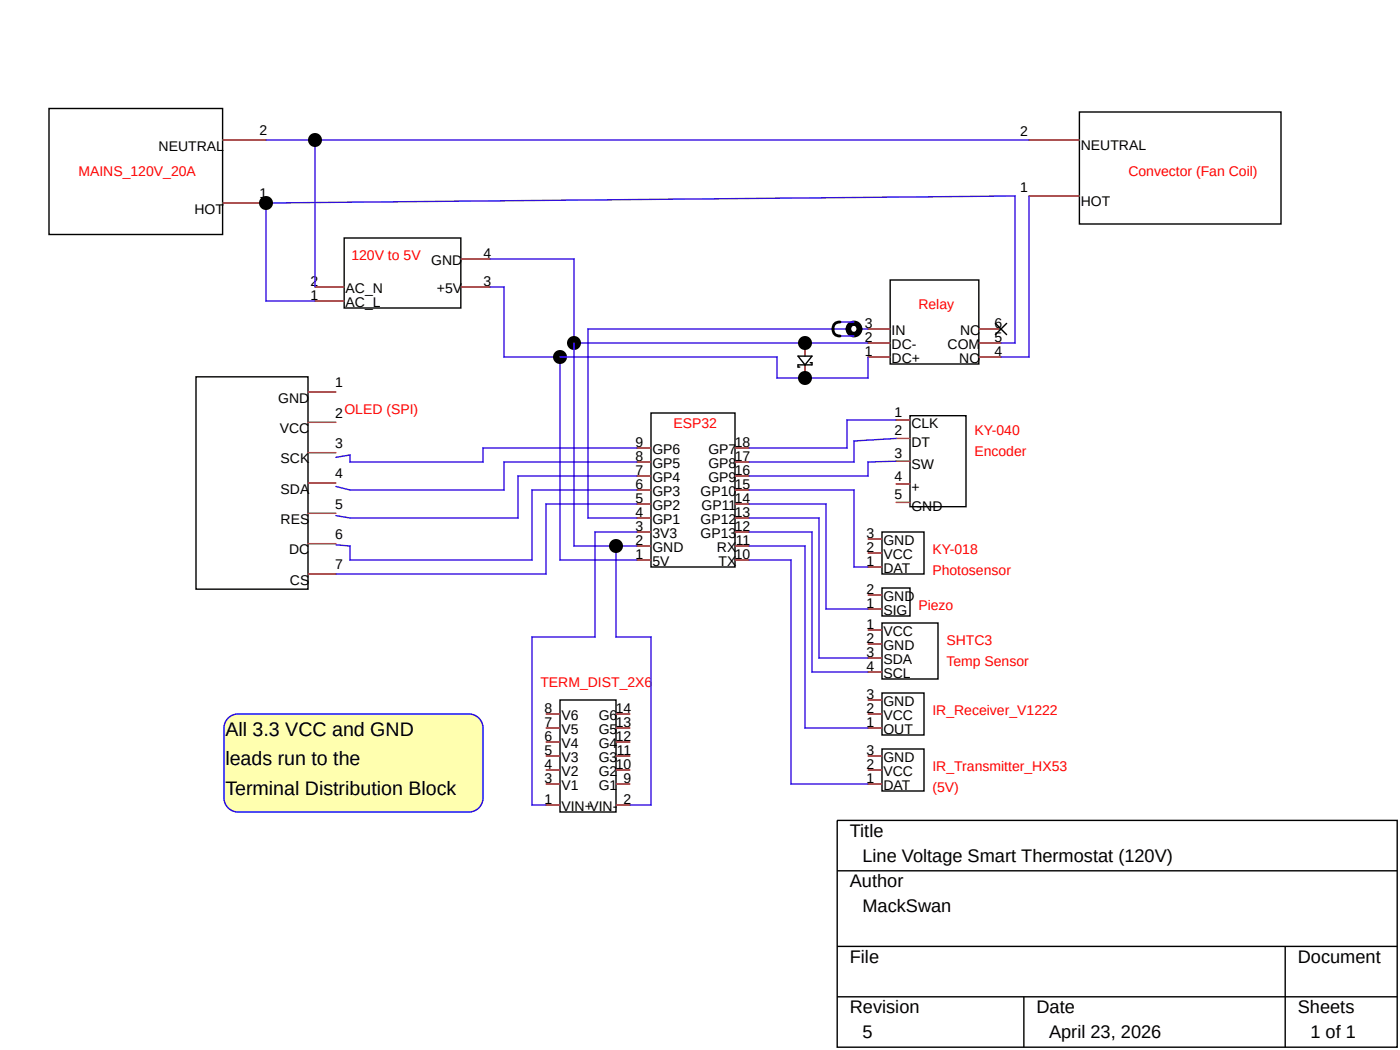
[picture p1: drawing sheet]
<svg xmlns="http://www.w3.org/2000/svg" width="200mm" height="150mm" viewBox="0 0 200 150" stroke-linecap="round" stroke-linejoin="round" font-family="sans-serif">
<path d="M119.6 117.2h80v32.4h-80zM119.6 124.4h80M119.6 135.2h80M183.6 135.2v14.4M119.6 142.4h80M146.3 142.4v7.2" fill="none" stroke="#000" stroke-width=".2"/>
<path d="M49.2 34h16.6v10h-16.6z" fill="#fff" stroke="#000" stroke-width=".2"/>
<path d="M65.8 37h4.2M45 43h4.2M45 41h4.2M65.8 41h4.2" fill="none" stroke="#000" stroke-width=".14"/>
<path d="M65.8 37h4.2M45 43h4.2M45 41h4.2M65.8 41h4.2" fill="none" stroke="#c04040" stroke-width=".2"/>
<path d="M126 89h8v8h-8z" fill="#fff" stroke="#000" stroke-width=".2"/>
<path d="M124 90h2M124 92h2M124 94h2M124 96h2" fill="none" stroke="#000" stroke-width=".14"/>
<path d="M124 90h2M124 92h2M124 94h2M124 96h2" fill="none" stroke="#c04040" stroke-width=".2"/>
<path d="M28 53.8h16v30.4h-16z" fill="#fff" stroke="#000" stroke-width=".2"/>
<path d="M44 56h4M44 60.3h4M44 64.7h4M44 69h4M44 73.3h4M44 77.7h4M44 82h4" fill="none" stroke="#000" stroke-width=".14"/>
<path d="M44 56h4M44 60.3h4M44 64.7h4M44 69h4M44 73.3h4M44 77.7h4M44 82h4" fill="none" stroke="#c04040" stroke-width=".2"/>
<path d="M93 59h12v22h-12z" fill="#fff" stroke="#000" stroke-width=".2"/>
<g fill="none" stroke="#000" stroke-width=".14">
<path d="M91 78h2M91 76h2M91 74h2M91 72h2M91 70h2M91 68h2M91 66h2M91 64h2M105 78h2M105 76h2M105 74h2M105 72h2"/>
<path d="M105 70h2M105 68h2M105 66h2M105 64h2M91 80h2M105 80h2"/>
</g>
<g fill="none" stroke="#c04040" stroke-width=".2">
<path d="M91 78h2M91 76h2M91 74h2M91 72h2M91 70h2M91 68h2M91 66h2M91 64h2M105 78h2M105 76h2M105 74h2M105 72h2"/>
<path d="M105 70h2M105 68h2M105 66h2M105 64h2M91 80h2M105 80h2"/>
</g>
<path d="M127.2 40h12.6v12h-12.6z" fill="#fff" stroke="#000" stroke-width=".2"/>
<path d="M124 51h3.2M124 49h3.2M124 47h3.2M139.8 51h3.2M139.8 49h3.2M139.8 47h3.2" fill="none" stroke="#000" stroke-width=".14"/>
<path d="M124 51h3.2M124 49h3.2M124 47h3.2M139.8 51h3.2M139.8 49h3.2M139.8 47h3.2" fill="none" stroke="#c04040" stroke-width=".2"/>
<path d="M142.2 46.2l1.6 1.6M143.8 46.2l-1.6 1.6" fill="none" stroke="#000" stroke-width=".2"/>
<path d="M154.2 16h28.8v16h-28.8z" fill="#fff" stroke="#000" stroke-width=".2"/>
<path d="M147 28h7.2M147 20h7.2" fill="none" stroke="#000" stroke-width=".14"/>
<path d="M147 28h7.2M147 20h7.2" fill="none" stroke="#c04040" stroke-width=".2"/>
<path d="M7 15.5h24.8v18h-24.8z" fill="#fff" stroke="#000" stroke-width=".2"/>
<path d="M31.8 29h6.2M31.8 20h6.2" fill="none" stroke="#000" stroke-width=".14"/>
<path d="M31.8 29h6.2M31.8 20h6.2M115 52.1v1.9M115 49v1.9" fill="none" stroke="#c04040" stroke-width=".2"/>
<path d="M38 20h109M45 20v21M147 28v23h-4M45 43h-7v-14l107-1v21h-2" fill="none" stroke="#3710e0" stroke-width=".2"/>
<g fill="#000">
<path d="M115 52.1v1.9zM115 49v1.9z"/>
<circle cx="38" cy="29" r="1"/>
<circle cx="45" cy="20" r="1"/>
</g>
<path d="M114 50.9h2l-1 1.2zM115.8 51.8h.2v.3h-2v.3h.3" fill="none" stroke="#000" stroke-width=".2"/>
<path d="M126 99h6v6h-6z" fill="#fff" stroke="#000" stroke-width=".2"/>
<path d="M124 104h2M124 102h2M124 100h2" fill="none" stroke="#000" stroke-width=".14"/>
<path d="M124 104h2M124 102h2M124 100h2" fill="none" stroke="#c04040" stroke-width=".2"/>
<path d="M126 107h6v6h-6z" fill="#fff" stroke="#000" stroke-width=".2"/>
<path d="M124 112h2M124 110h2M124 108h2" fill="none" stroke="#000" stroke-width=".14"/>
<path d="M124 112h2M124 110h2M124 108h2" fill="none" stroke="#c04040" stroke-width=".2"/>
<path d="M70 37h12v41M70 41h2v10h8v29h11M82 49h33M124 47h-40v27h7M88 78h3" fill="none" stroke="#3710e0" stroke-width=".2"/>
<g fill="#000">
<circle cx="80" cy="51" r="1"/>
<circle cx="82" cy="49" r="1"/>
</g>
<path d="M126 76h6v6h-6z" fill="#fff" stroke="#000" stroke-width=".2"/>
<path d="M124 79h2M124 77h2M124 81h2" fill="none" stroke="#000" stroke-width=".14"/>
<path d="M124 79h2M124 77h2M124 81h2" fill="none" stroke="#c04040" stroke-width=".2"/>
<path d="M130 59.4h8v13h-8z" fill="#fff" stroke="#000" stroke-width=".2"/>
<path d="M128 60h2M128 62.6h2M128 65.9h2M128 69.1h2M128 71.8h2" fill="none" stroke="#000" stroke-width=".14"/>
<path d="M128 60h2M128 62.6h2M128 65.9h2M128 69.1h2M128 71.8h2" fill="none" stroke="#c04040" stroke-width=".2"/>
<path d="M80 51h31v3h13v-3M115 49h9M120 46h2M120.1 48h1.9M69 64h22M72 66h19M74 68h17M76 70h15M91 72h-13v10h-30" fill="none" stroke="#3710e0" stroke-width=".2"/>
<g fill="#000">
<circle cx="115" cy="54" r="1"/>
<circle cx="115" cy="49" r="1"/>
</g>
<circle cx="122" cy="47" r="1" fill="#000" stroke="#000" stroke-width=".4"/>
<path d="M120 46a1 1 0 0 0-1 1 1 1 0 0 0 1 1" fill="none" stroke="#000" stroke-width=".4"/>
<circle cx="121.9" cy="47" r=".5" fill="#fff" stroke="#000" stroke-width=".2"/>
<path d="M107 70h15v11h2M107 78h8v26h9M107 76h9v20h8M107 74h10v20h7M128 60h-7v4h-14M128 62.6l-6 .4v3h-15M128 65.9l-4 .1v2h-17M107 80h6v32h11" fill="none" stroke="#3710e0" stroke-width=".2"/>
<path d="M126 84h4v4h-4z" fill="#fff" stroke="#000" stroke-width=".2"/>
<path d="M124 87h2M124 85h2" fill="none" stroke="#000" stroke-width=".14"/>
<path d="M124 87h2M124 85h2" fill="none" stroke="#c04040" stroke-width=".2"/>
<path d="M107 72h11v15h6" fill="none" stroke="#3710e0" stroke-width=".2"/>
<path d="M80 100h8v16h-8z" fill="#fff" stroke="#000" stroke-width=".2"/>
<g fill="none" stroke="#000" stroke-width=".14">
<path d="M78 115h2M78 112h2M78 110h2M78 108h2M78 106h2M78 104h2M78 102h2M88 115h2M88 112h2M88 110h2M88 108h2M88 106h2"/>
<path d="M88 104h2M88 102h2"/>
</g>
<g fill="none" stroke="#c04040" stroke-width=".2">
<path d="M78 115h2M78 112h2M78 110h2M78 108h2M78 106h2M78 104h2M78 102h2M88 115h2M88 112h2M88 110h2M88 108h2M88 106h2"/>
<path d="M88 104h2M88 102h2"/>
</g>
<path d="M69 64v2h-19v-1l-2 .3M72 66v4h-22l-2-.5M74 68v6h-24l-2-.3M76 70v10h-26v-2l-2-.2M82 78h6v13h5v24h-3M91 76h-6v15h-9v24h2" fill="none" stroke="#3710e0" stroke-width=".2"/>
<circle cx="88" cy="78" r="1" fill="#000"/>
<path d="M32.6 102.6a2 2 0 0 1 1.4-.6h33a2 2 0 0 1 2 2v10a2 2 0 0 1-2 2h-33a2 2 0 0 1-2-2v-10a2 2 0 0 1 .6-1.4z" fill="#ffffaf" stroke="#00f" stroke-width=".2"/>
<g font-size="2.8">
<text x="32.2" y="105.1">All 3.3 VCC and GND</text>
<text x="32.2" y="109.3">l</text>
<text x="32.2" y="113.5">Terminal Distribution Block</text>
<text x="32.8" y="109.3">eads run to the</text>
</g>
<g font-size="2.6">
<text x="121.4" y="119.5">Title</text>
<text x="123.2" y="123.1">Line Voltage Smart Thermostat (120V)</text>
<text x="121.4" y="126.7">Author</text>
<text x="123.2" y="130.3">MackSwan</text>
<text x="121.4" y="137.5">File</text>
<text x="185.4" y="137.5">Document</text>
<text x="121.4" y="144.7">Revision</text>
<text x="123.2" y="148.3">5</text>
<text x="148.1" y="144.7">Date</text>
<text x="149.9" y="148.3">April 23, 2026</text>
<text x="185.4" y="144.7">Sheets</text>
<text x="187.2" y="148.3">1 of 1</text>
</g>
<g font-size="2">
<text x="22.7" y="21.6">NEUTRAL</text>
<text x="37.1" y="19.3">2</text>
<text x="145.8" y="19.4">2</text>
<text x="154.4" y="21.4">NEUTRAL</text>
<text x="37.1" y="28.3">1</text>
<text x="145.8" y="27.4">1</text>
<text x="154.4" y="29.4">HOT</text>
<text x="27.8" y="30.6">HOT</text>
<text x="44.4" y="40.8">2</text>
<text x="49.4" y="41.8">AC_N</text>
<text x="61.6" y="37.8">GND</text>
<text x="62.4" y="41.8">+5V</text>
<text x="69.1" y="40.8">3</text>
<text x="69.1" y="36.8">4</text>
<text x="44.4" y="42.8">1</text>
<text x="49.4" y="43.8">AC_L</text>
<text x="123.6" y="46.8">3</text>
<text x="127.4" y="47.8">IN</text>
<text x="137.1" y="47.8">NC</text>
<text x="142.1" y="46.8">6</text>
<text x="123.6" y="50.8">1</text>
<text x="123.6" y="48.8">2</text>
<text x="127.4" y="51.8">DC+</text>
<text x="127.4" y="49.8">DC-</text>
<text x="135.4" y="49.8">COM</text>
<text x="137" y="51.8">NO</text>
<text x="142.1" y="50.8">4</text>
<text x="142.1" y="48.8">5</text>
<text x="39.8" y="57.5">GND</text>
<text x="47.9" y="55.3">1</text>
<text x="47.9" y="59.7">2OLED (SPI)</text>
<text x="127.8" y="59.6">1</text>
<text x="40" y="61.8">VCC</text>
<text x="47.9" y="64">3</text>
<text x="90.8" y="65.8">8</text>
<text x="90.8" y="63.8">9</text>
<text x="93.2" y="64.8">GP6</text>
<text x="101.2" y="64.8">GP7</text>
<text x="105" y="65.8">17</text>
<text x="105" y="63.8">18</text>
<text x="127.8" y="62.2">2</text>
<text x="127.8" y="65.4">3</text>
<text x="130.2" y="61.2">CLK</text>
<text x="130.2" y="63.8">DT</text>
<text x="40.1" y="66.2">SCK</text>
<text x="40.1" y="70.5">SDA</text>
<text x="47.9" y="68.3">4</text>
<text x="90.8" y="71.8">5</text>
<text x="90.8" y="69.8">6</text>
<text x="90.8" y="67.8">7</text>
<text x="93.2" y="70.8">GP3</text>
<text x="93.2" y="68.8">GP4</text>
<text x="93.2" y="66.8">GP5</text>
<text x="100.1" y="70.8">GP10</text>
<text x="101.2" y="68.8">GP9</text>
<text x="101.2" y="66.8">GP8</text>
<text x="105" y="71.8">14</text>
<text x="105" y="69.8">15</text>
<text x="105" y="67.8">16</text>
<text x="127.8" y="68.7">4</text>
<text x="127.8" y="71.3">5</text>
<text x="130.2" y="67.1">SW</text>
<text x="130.2" y="70.3">+</text>
<text x="40.1" y="74.8">RES</text>
<text x="47.9" y="72.7">5</text>
<text x="47.9" y="77">6</text>
<text x="90.8" y="77.8">2</text>
<text x="90.8" y="75.8">3</text>
<text x="90.8" y="73.8">4</text>
<text x="93.2" y="76.8">3V3</text>
<text x="93.2" y="74.8">GP1</text>
<text x="93.2" y="72.8">GP2</text>
<text x="100.1" y="76.8">GP13</text>
<text x="100.1" y="74.8">GP12</text>
<text x="100.2" y="72.8">GP11</text>
<text x="105" y="75.8">12</text>
<text x="105" y="73.8">13</text>
<text x="105.1" y="77.8">11</text>
<text x="123.8" y="76.8">3</text>
<text x="126.2" y="77.8">GND</text>
<text x="130.2" y="72.9">GND</text>
<text x="41.3" y="79.2">DC</text>
<text x="41.4" y="83.5">CS</text>
<text x="47.9" y="81.3">7</text>
<text x="90.8" y="79.8">1</text>
<text x="93.2" y="80.8">5V</text>
<text x="93.2" y="78.8">GND</text>
<text x="102.4" y="78.8">RX</text>
<text x="102.6" y="80.8">TX</text>
<text x="105" y="79.8">10</text>
<text x="123.8" y="80.8">1</text>
<text x="123.8" y="78.8">2</text>
<text x="126.2" y="81.8">DAT</text>
<text x="126.2" y="79.8">VCC</text>
<text x="123.8" y="89.8">1</text>
<text x="123.8" y="86.8">1</text>
<text x="123.8" y="84.8">2</text>
<text x="126.2" y="87.8">SIG</text>
<text x="126.2" y="85.8">GND</text>
<text x="123.8" y="91.8">2</text>
<text x="123.8" y="93.8">3</text>
<text x="123.8" y="95.8">4</text>
<text x="126.2" y="90.8">VCC</text>
<text x="126.2" y="92.8">GND</text>
<text x="126.2" y="94.8">SDA</text>
<text x="77.8" y="101.8">8</text>
<text x="88" y="101.8">14</text>
<text x="123.8" y="101.8">2</text>
<text x="123.8" y="99.8">3</text>
<text x="126.2" y="96.8">SCL</text>
<text x="126.2" y="100.8">GND</text>
<text x="77.8" y="107.8">5</text>
<text x="77.8" y="105.8">6</text>
<text x="77.8" y="103.8">7</text>
<text x="80.2" y="106.8">V4</text>
<text x="80.2" y="104.8">V5</text>
<text x="80.2" y="102.8">V6</text>
<text x="85.5" y="106.8">G4</text>
<text x="85.5" y="104.8">G5</text>
<text x="85.5" y="102.8">G6</text>
<text x="88" y="105.8">12</text>
<text x="88" y="103.8">13</text>
<text x="88.1" y="107.8">11</text>
<text x="123.8" y="103.8">1</text>
<text x="123.8" y="107.8">3</text>
<text x="126.2" y="104.8">OUT</text>
<text x="126.2" y="102.8">VCC</text>
<text x="77.8" y="111.8">3</text>
<text x="77.8" y="109.8">4</text>
<text x="80.2" y="112.8">V1</text>
<text x="80.2" y="110.8">V2</text>
<text x="80.2" y="108.8">V3</text>
<text x="85.5" y="112.8">G1</text>
<text x="85.5" y="110.8">G2</text>
<text x="85.5" y="108.8">G3</text>
<text x="88" y="109.8">10</text>
<text x="89.1" y="111.8">9</text>
<text x="123.8" y="111.8">1</text>
<text x="123.8" y="109.8">2</text>
<text x="126.2" y="112.8">DAT</text>
<text x="126.2" y="110.8">VCC</text>
<text x="126.2" y="108.8">GND</text>
<text x="77.8" y="114.8">1</text>
<text x="80.2" y="115.8">VIN+VIN-</text>
<text x="89.1" y="114.8">2</text>
</g>
<g font-size="2" fill="#f00">
<text x="11.2" y="25.2">MAINS_120V_20A</text>
<text x="161.2" y="25.2">Convector (Fan Coil)</text>
<text x="50.2" y="37.2">120V to 5V</text>
<text x="131.2" y="44.2">Relay</text>
<text x="96.2" y="61.2">ESP32</text>
<text x="139.2" y="62.2">KY-040</text>
<text x="139.2" y="65.2">Encoder</text>
<text x="133.2" y="79.2">KY-018</text>
<text x="133.2" y="82.2">Photosensor</text>
<text x="131.2" y="87.2">Piezo</text>
<text x="135.2" y="92.2">SHTC3</text>
<text x="135.2" y="95.2">Temp Sensor</text>
<text x="77.2" y="98.2">TERM_DIST_2X6</text>
<text x="133.2" y="102.2">IR_Receiver_V1222</text>
<text x="133.2" y="110.2">IR_Transmitter_HX53</text>
<text x="133.2" y="113.2">(5V)</text>
</g>
</svg>
